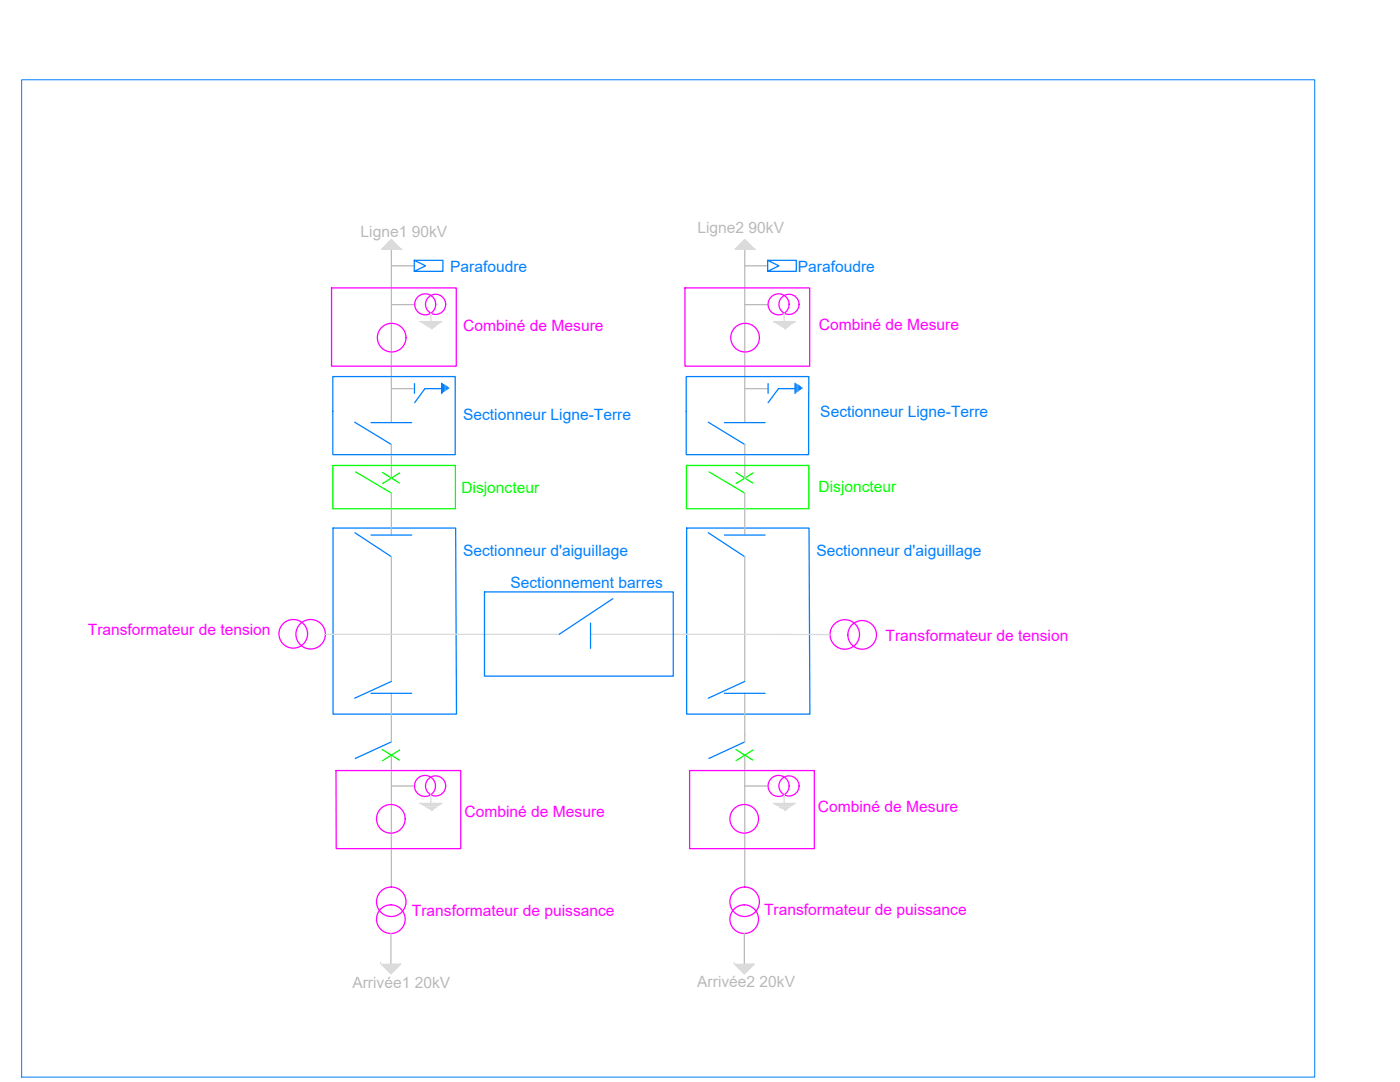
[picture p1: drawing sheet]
<svg xmlns="http://www.w3.org/2000/svg" width="279mm" height="216mm" viewBox="0 0 279 216" stroke-linecap="round" stroke-linejoin="round" font-family="sans-serif">
<!-- layer: Transformateur -->
<g fill="none" stroke="#f0f" stroke-width=".25">
<path d="M66.2 57.4h24.9v15.7h-24.9zM136.7 57.4h24.9v15.7h-24.9zM67.1 153.8h24.8v15.5h-24.8zM137.6 153.8h24.9v15.5h-24.9z"/>
<circle cx="78.2" cy="67.4" r="2.86"/>
<circle cx="84.9" cy="60.7" r="2.1"/>
<circle cx="86.9" cy="60.7" r="2.01"/>
<circle cx="148.7" cy="67.4" r="2.86"/>
<circle cx="155.4" cy="60.7" r="2.1"/>
<circle cx="157.5" cy="60.7" r="2.01"/>
<circle cx="58.5" cy="126.5" r="2.86"/>
<circle cx="62" cy="126.6" r="2.94"/>
<circle cx="168.6" cy="126.6" r="2.94"/>
<circle cx="172.1" cy="126.7" r="2.86"/>
<circle cx="84.8" cy="156.8" r="2.1"/>
<circle cx="86.9" cy="156.8" r="2.01"/>
<circle cx="155.4" cy="156.8" r="2.1"/>
<circle cx="157.5" cy="156.8" r="2.01"/>
<circle cx="78" cy="163.4" r="2.86"/>
<circle cx="78.1" cy="179.9" r="2.94"/>
<circle cx="148.5" cy="163.4" r="2.86"/>
<circle cx="148.6" cy="179.9" r="2.94"/>
<circle cx="78" cy="183.4" r="2.86"/>
<circle cx="148.5" cy="183.4" r="2.86"/>
</g>
<!-- layer: Ligne -->
<g fill="none" stroke="#bababa" stroke-width=".25">
<path d="M78.1 49.7v34.6M78.1 53h4.6M148.6 53h4.6M148.6 49.7v34.6M78.1 60.8h4.7M78.1 77.6h4.6M148.6 60.8h4.7M148.6 77.6h4.7M78.1 88.7v6.7M78.1 98.4v8.4M148.6 88.7v6.7M148.6 98.4v8.4"/>
<path d="M78.1 111.1v24.9M148.6 111.1v24.9M78.1 138.3v9.7M148.6 138.3v9.7M78.1 150.7v26.3M78.1 156.8h4.7M148.6 150.7v26.3M148.6 156.8h4.7M78 186.3v6.1M148.5 186.3v6.1"/>
</g>
<!-- layer: Barre -->
<g fill="#dbdbdb" stroke="#dbdbdb" stroke-width=".2">
<path d="M78.1 47.8l1.9 1.9h-3.8zM76.2 49.7h3.8z"/>
<path d="M76.2 192.4h3.7l-1.9 1.9zM76.2 192.4h3.7z"/>
<path d="M148.6 47.8l1.9 1.9h-3.7zM146.8 49.7h3.7z"/>
<path d="M146.7 192.4h3.8l-2 1.9zM146.7 192.4h3.8z"/>
</g>
<g fill="none" stroke="#dbdbdb" stroke-width=".25">
<path d="M76.2 49.7l1.9-1.9 1.9 1.9zM80.2 49.9h.1M148.6 47.8l1.9 1.9h-3.7zM150.7 49.9h.1M83.8 64.2h4.4M84 64.3h4M84.3 64.4h3.5M84.5 64.6h3.1M84.8 64.7h2.5M85 64.9h2.2M85.2 65.1h1.7M85.5 65.2h1.2"/>
<path d="M85.8 65.3h.8M86 62.5v1.7M86 65.4h.4M86.1 65.5h.2M86.1 65.6h.2M86.2 65.6h.1M154.3 64.2h4.5M154.6 64.3h3.9M154.8 64.4h3.5M155 64.6h3.1M155.3 64.7h2.6M155.5 64.9h2.2"/>
<path d="M155.8 65.1h1.7M156 65.2h1.3M156.3 65.3h.8M156.5 62.5v1.7M156.5 65.4h.4M156.6 65.5h.2M156.7 65.6h.1M65 126.6h46.6M117.9 126.6h47.8M86 158.6v1.7M156.5 158.6v1.7M83.8 160.3h4.4"/>
<path d="M84 160.4h4M84.3 160.6h3.5M84.5 160.7h3M84.8 160.8h2.5M85 161h2.1M85.2 161.2h1.7M85.5 161.3h1.2M85.8 161.4h.8M86 161.5h.4M86.1 161.6h.2M86.1 161.7h.1M154.3 160.3h4.5"/>
<path d="M154.6 160.4h3.9M154.8 160.6h3.5M155 160.7h3.1M155.3 160.8h2.6M155.5 161h2.2M155.7 161.2h1.7M156 161.3h1.3M156.3 161.4h.8M156.5 161.5h.4M156.6 161.6h.2M156.7 161.7h.1M75.9 192.2h.1"/>
<path d="M76.2 192.4h3.7l-1.9 1.9zM146.5 192.2h.1M146.7 192.4h3.8l-2 1.9z"/>
</g>
<!-- layer: Sectionneur -->
<g fill="none" stroke="#007fff" stroke-width=".25">
<path d="M82.7 51.9v2.2h5.7v-2.2h-5.7l2.2 1.1-2.2 1.1M153.2 51.9v2.2h5.7v-2.2h-5.7l2.2 1.1-2.2 1.1M66.4 75.1h24.4v15.6h-24.4zM82.7 76.5v2M88.1 77.6h-3.3l-2 2.7M88.1 76.5v2M88.3 76.6v1.8M88.5 76.7v1.4M88.8 76.8v1.2M89 77v.8M89.2 77.1v.6M89.4 77.3v.3"/>
<path d="M89.5 77.4v.1M136.9 75.1h24.5v15.6h-24.5zM153.3 76.5v2M158.7 77.6h-3.3l-2.1 2.7M158.7 76.5v2M158.8 76.6v1.8M159 76.7v1.4M159.3 76.8v1.2M159.6 77v.8M159.7 77.1v.6M159.9 77.3v.3M160.1 77.4v.1"/>
<path d="M70.8 84.2l7.3 4.5M74 84.3h8.2M141.4 84.2l7.2 4.5M144.6 84.3h8.1M66.5 105.4h24.4l.2 37.1h-24.6zM70.8 106.3l7.3 4.8M74 106.8h8.2M96.7 118.1h37.7v16.8h-37.7zM122.3 119.5l-10.7 7.1M137 105.4h24.5l.1 37.1h-24.6zM141.4 106.3l7.2 4.8M144.6 106.8h8.1"/>
<path d="M74 138.3h8.2M78.1 136l-7.3 3.3M117.9 124.3v5.1M144.6 138.3h8.1M148.6 136l-7.2 3.3M78.1 148l-7.2 3.3M148.6 148l-7.1 3.3"/>
</g>
<!-- layer: Disjoncteur -->
<path d="M66.4 92.9h24.5v8.6h-24.5zM71 94.1l7.1 4.3M76.3 94.3l3.4 2.1M79.8 94.4l-3.4 2.1M137 92.9h24.4v8.6h-24.4zM141.5 94.1l7.1 4.3M146.9 94.3l3.3 2.1M150.3 94.4l-3.4 2.1M76.3 149.6l3.4 2.1M79.8 149.6l-3.4 2.2M146.9 149.6l3.3 2.1M150.3 149.6l-3.4 2.2" fill="none" stroke="#0f0" stroke-width=".25"/>
<!-- layer: Sectionneur -->
<path d="M4.3 15.9h258.1v199h-258.1z" fill="none" stroke="#007fff" stroke-width=".2"/>
<g font-size="3.1" fill="#bababa">
<text x="72" y="47.4">Ligne1 90kV</text>
<text x="139.2" y="46.6">Ligne2 90kV</text>
<text x="70.3" y="197.1">Arrivée1 20kV</text>
<text x="139.1" y="196.9">Arrivée2 20kV</text>
</g>
<g font-size="3.1" fill="#007fff">
<text x="89.8" y="54.2">Parafoudre</text>
<text x="159.2" y="54.2">Parafoudre</text>
<text x="92.4" y="83.8">Sectionneur Ligne-Terre</text>
<text x="163.7" y="83.2">Sectionneur Ligne-Terre</text>
<text x="92.4" y="110.9">Sectionneur d'aiguillage</text>
<text x="162.9" y="111">Sectionneur d'aiguillage</text>
<text x="101.9" y="117.4">Sectionnement barres</text>
</g>
<g font-size="3.1" fill="#f0f">
<text x="92.5" y="66">Combiné de Mesure</text>
<text x="163.4" y="65.8">Combiné de Mesure</text>
<text x="17.5" y="126.8">Transformateur de tension</text>
<text x="176.7" y="128">Transformateur de tension</text>
<text x="163.2" y="161.9">Combiné de Mesure</text>
<text x="92.7" y="163">Combiné de Mesure</text>
<text x="82.2" y="182.8">Transformateur de puissance</text>
<text x="152.5" y="182.7">Transformateur de puissance</text>
</g>
<g font-size="3.1" fill="#0f0">
<text x="92.1" y="98.4">Disjoncteur</text>
<text x="163.4" y="98.1">Disjoncteur</text>
</g>
</svg>
